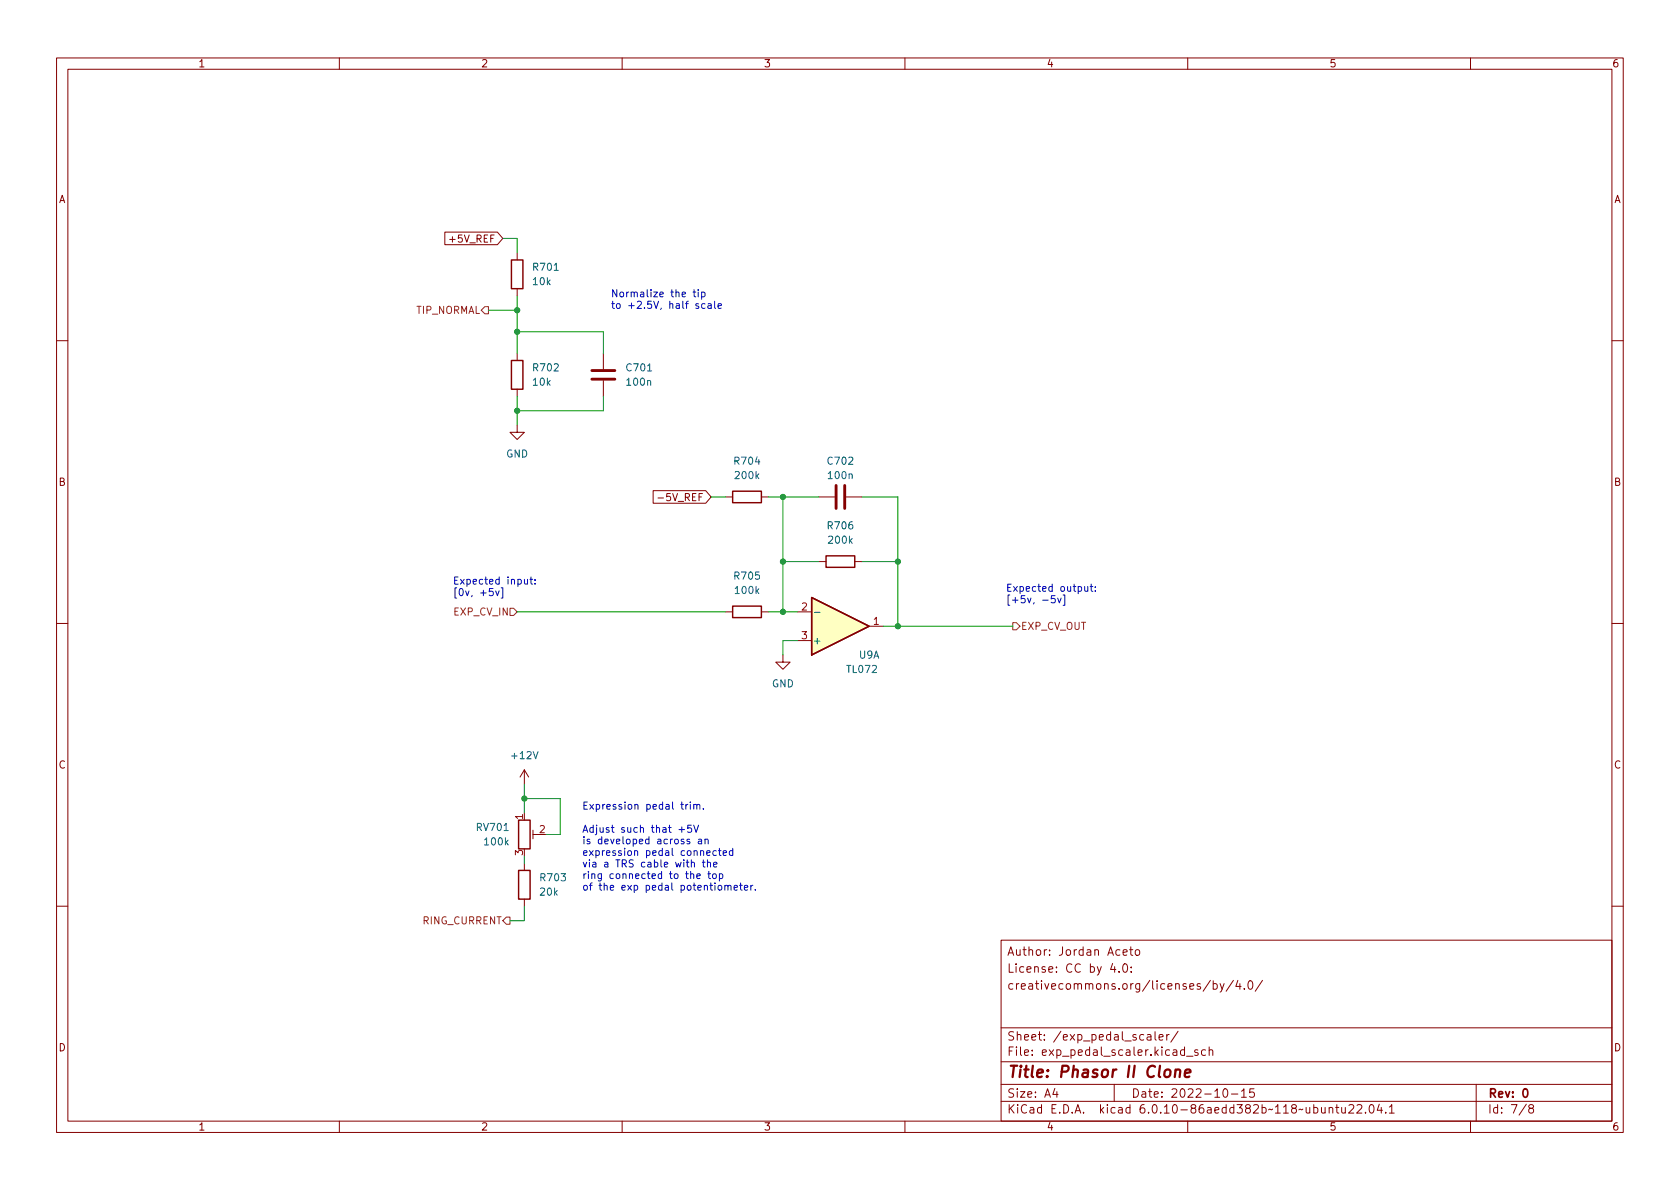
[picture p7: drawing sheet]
<svg xmlns="http://www.w3.org/2000/svg" width="297mm" height="210mm" viewBox="0 0 297 210" stroke-linecap="round" stroke-linejoin="round" font-family="sans-serif">
<g fill="none" stroke="#840000" stroke-width=".18">
<path d="M10 10.2h277v190.1h-277zM12 12.2h273v186.1h-273zM60 10.2v2M110 10.2v2M160 10.2v2M210 10.2v2M260 10.2v2M78.6 41h9.3l1 1.2-1 1.1h-9.3zM91.4 44.7v1.3M91.4 51v1.3M10 60.2h2M91.4 75.2v1.2h1.3l-1.3 1.3-1.2-1.3h1.2"/>
<path d="M91.4 62.5v1.2M91.4 68.8v1.3M106.7 62.5v2.8M106.7 67.3v2.8M285 60.2h2M115.5 86.8h9.3l.9 1.1-.9 1.1h-9.3zM116.3 88.1h1M128.3 87.9h1.2M134.6 87.9h1.3M144.8 87.9h2.8M144.8 99.3h1.2M149.6 87.9h2.8"/>
<path d="M151.1 99.3h1.3M10 110.2h2M128.3 108.2h1.2M134.6 108.2h1.3M138.4 115.8v1.3h1.3l-1.3 1.3-1.2-1.3h1.2M141 108.2h2.5M141 113.3h2.5M153.7 110.7h2.5M285 110.2h2M92.7 136.1v2.6M92.7 136.1l-.8 1.3M92.7 136.1l.8 1.3"/>
<path d="M92.7 152.6v1.3M92.7 159v1.3M94.2 146.8v1.5M94.2 147.6h1M10 160.2h2M177 166.3h108v32h-108zM196.7 170.4l-.3 1h.9M197.1 170.9v1M197.9 171.8v.1M198.6 168.4l.7-.1-.1-.3-.4-.1-.2 .2v.8h.6M198.6 170.6l.3-.2a.81 .81 0 0 1 .5 .7 .81 .81 0 0 1-.3 .8h-.1a.81 .81 0 0 1-.4-1.3zM199.7 167.9h.6"/>
<path d="M199.9 167.4v1.3l.4 .2M200 171.8v.1M200 171v.1M200.9 168l.3-.1 .3 .3v.4l-.3 .3h-.3l-.2-.3v-.4zM214 173.4l-1.3 1.9M214.5 174l.4-.1 .3 .3v.4l-.1 .3h-.6M214.5 173.4v1.5M215.7 173.9l.4 1M216.4 173.9l-.5 1.4-.2 .1M218.1 173.4l-1.3 1.9M218.9 173.4l-.4 1h.9M219.2 173.9v1"/>
<path d="M220 174.8v.1M220.8 173.6l.2-.2a.81 .81 0 0 1 .6 .7 .81 .81 0 0 1-.3 .8h-.2a.81 .81 0 0 1-.3-1.3zM223.2 173.4l-1.3 1.9M285 160.2h2M60 198.3v2M110 198.3v2M160 198.3v2M177 194.8h108M177 191.8h108M177 187.8h108M177 181.8h108M186.5 192.5l-.4 1h1"/>
<path d="M186.9 193v1M197 191.8v3M202.9 183h.5l.1 .9M203.5 183.3l-.5 .1a.29 .29 0 0 0-.2 .2 .29 .29 0 0 0 .2 .3h.5M204.2 182.4v1.3l.2 .2M204.9 183.4l.7-.1v-.3l-.5-.1-.2 .2 .1 .8h.6M206.3 182.9v1M206.7 182.9l-.3 .1-.1 .2M208.3 182.4l-1.3 1.9M209.4 185.7l-.4-.1-.3 .3v.4l.2 .3h.5M209.4 185.1v1.5M209.8 186.8h1.1"/>
<path d="M210 198.3v2M211.8 185.7l-.4-.1-.2 .2 .1 .3 .5 .1v.4h-.6M213.1 185.7l-.4-.1-.3 .3v.4l.2 .3h.5M213.8 185.8l.2-.2 .4 .1v.9M213.8 185.1v1.5M216.4 192.6l.2-.1a.81 .81 0 0 1 .6 .7 .81 .81 0 0 1-.3 .8h-.2a.81 .81 0 0 1-.6-.6 .81 .81 0 0 1 .3-.8zM217.7 193.5h1.2M219.5 193l.4-.5v1.5M219.5 194h.9M221.7 192.5h-.7l-.1 .7 .2-.1 .5 .1 .2 .2-.1 .5-.2 .1-.6-.1M235 196l.2-.2 .4 .1v.9M235 195.8v1"/>
<path d="M236.1 195.8h.6M236.4 195.3v1.3l.3 .2M237.2 195.8l.1 1h.3l.3-.1M237.9 195.8v1M238.5 195.5l.6-.2 .2 .2 .1 .3-1 1h1M239.9 195.5l.6-.2 .2 .2 .1 .3-.9 1h.9M241.4 196.7v.1M242.3 195.4l.1-.1a.81 .81 0 0 1 .6 .7 .81 .81 0 0 1-.3 .8h-.1a.81 .81 0 0 1-.6-.6 .81 .81 0 0 1 .3-.8zM243.9 195.3l-.4 1h.9M244.2 195.8v1M245 196.7v.1M245.6 195.8l.5-.5v1.5"/>
<path d="M245.6 196.8h.9M260 198.3v2M261 191.8v6.5M269.9 195.3l-1.3 1.9M270.6 196l-.3-.3 .1-.2 .2-.2 .4 .1 .2 .2-.1 .2-.7 .2-.1 .3v.2l.3 .3h.4l.2-.3-.1-.4-.2-.1"/>
</g>
<path d="M269.4 192.7l.2-.2a.8 .8 0 0 1 .5 .8 .8 .8 0 0 1-.5 .7l-.2-.1-.1-.4z" fill="none" stroke="#840000" stroke-width=".3"/>
<path d="M206 189.3a.52 .52 0 0 1 .6-.2 .52 .52 0 0 1 .4 .4l-.1 .6a.55 .55 0 0 1-.5 .4 .55 .55 0 0 1-.6-.4zM207.8 189.3a.49 .49 0 0 1 .9 .1l-.1 1.1M207.9 189.1l-.2 1.4M209.5 189.8l1-.2-.1-.4-.1-.1-.6 .1-.2 1 .2 .3 .6-.1" fill="none" stroke="#840000" stroke-width=".4"/>
<path d="M90.4 46h2.1v5h-2.1zM90.4 63.7h2.1v5.1h-2.1zM129.5 86.9h5.1v2h-5.1zM146 98.3h5.1v2h-5.1zM129.5 107.2h5.1v2h-5.1zM143.5 105.7l10.2 5-10.2 5.1zM91.7 145h2v5.1h-2zM91.7 153.9h2v5.1h-2z" fill="none" stroke="#840000" stroke-width=".25"/>
<path d="M104.6 67.1h4.1M104.6 65.5h4.1M147.8 85.8v4.1M149.4 85.8v4.1" fill="none" stroke="#840000" stroke-width=".51"/>
<path d="M143.5 105.7l10.2 5-10.2 5.1z" fill="#ffffc2" stroke="#ffffc2" stroke-width=".18"/>
<path d="M144 108.3h1" fill="none" stroke="#006464" stroke-width=".18"/>
<path d="M85.7 54.2h.7v1.3h-.7l-.6-.6zM90.2 107.6h.6l.6 .6-.6 .6h-.6zM179.1 110.1h.6l.6 .6-.6 .7h-.6zM88.9 162.8l.6-.6h.7v1.2h-.7z" fill="none" stroke="#725600" stroke-width=".18"/>
<g fill="none" stroke="#0000c2" stroke-width=".18">
<path d="M122.5 51.6h.5M122.7 51.2v1.1l.3 .2M123.4 51.2v.1M123.4 51.6v.9M124.1 51.7l.3-.1 .3 .3-.2 .5h-.4M124.1 51.6v1.3M124.7 53.8l-.4-.1-.2 .2 .1 .6h.5M125.2 53.8h.5v.7M125.7 54l-.4 .1-.2 .1 .2 .3h.4M126.4 53.3v1.1l.1 .1M127 54.1l.6-.1-.1-.2-.4-.1-.1 .2v.6h.5M87.6 104.5l.3 .8 .4-.8"/>
<path d="M88.6 103.9h.3v1.9h-.3M92.7 102.4l.1 .8 .3 .1 .2-.1M93.3 102.4v.9M93.7 102.4h.5M93.9 102v1.1l.3 .2M94.6 103.2v.1M94.6 102.5v.1M186.5 105.3h-.6v.6l.1-.1 .5 .1 .1 .2-.1 .4-.2 .1-.4-.1M187 105.8l.3 .8 .3-.8M188 105.2h.3v1.8h-.3M191.8 103.7v.8l.3 .1 .2-.2M192.3 103.7v.9"/>
<path d="M192.8 103.7h.4M192.9 103.3v1.1l.3 .2M193.7 104.4v.2M193.7 103.8v.1M120.1 146.7h.9M120.4 142.2h.4M120.5 141.8v1.1l.3 .2M120.5 146.2v1M121.3 142.2v.9M121.6 142.2l-.3 .3M121.9 148.4h-.3l-.1 .2v.1l.4 .2v.3h-.4M122.1 141.8v.1"/>
<path d="M122.1 142.2v.9M122.2 145.9h-.6v.6l.2-.1 .4 .1 .1 .1-.1 .5-.1 .1-.5-.1M122.2 152.6l.2-.1h.3l.1 .8M122.7 142.4l.1-.2 .3 .1 .1 .8M122.7 145.9l.4 1.3 .4-1.3M122.7 142.2v.9M123.2 142.4l.2-.2 .3 .1 .1 .8M123.2 154.9l.6-.1v-.2l-.4-.1-.2 .2 .1 .6h.5M123.5 148.4h.5l.1 .8M124.1 148.7h-.5l-.2 .2 .2 .3h.5M124.2 152.5h.5M124.4 143v.1"/>
<path d="M124.4 152v1.1l.3 .2M124.7 148.5l.1-.1h.3l.1 .8M124.7 148.4v.8M125 150.9l.6-.2-.1-.2-.4-.1-.1 .2v.6h.5M125.1 152.6l.2-.1h.3v.8M125.1 152v1.3M125.1 154.5h.5M125.3 154.1v1.1l.3 .2M126.1 154.6l.3-.1 .3 .3v.3l-.3 .3-.3-.1-.1-.2zM126.2 152.9l.6-.1-.1-.3h-.3l-.2 .2v.6h.5M126.7 150.5l-.4-.1-.3 .3 .2 .5h.5M127 150.4h.5"/>
<path d="M127.2 150v1.1l.3 .2M127.2 154.6l.4-.1 .2 .3-.1 .5h-.5M127.2 154.5v1.3M127.9 150.9l.6-.2-.1-.2-.4-.1-.1 .2v.6h.5M128.2 156.7l.1-.1h.3l.1 .8M128.2 156.6v.8M128.7 156.7l.2-.1h.3l.1 .8M129.6 150.5l-.4-.1-.2 .3 .1 .5h.5M129.6 150v1.3M129.8 157l.6-.1-.1-.3h-.3l-.2 .1 .1 .6h.4M130.8 156.6h.4M130.9 156.1v1.1l.3 .2"/>
<path d="M131.6 157l.6-.1v-.3h-.4l-.2 .1 .1 .6h.5M132.8 156.6v.8M133.1 156.6l-.3 .2M133.5 157.3v.1"/>
</g>
<g fill="none" stroke="#009600" stroke-width=".18">
<path d="M86.4 54.9h5M88.9 42.2h2.5v2.5M91.4 52.3v10.2M91.4 58.7h15.3v3.8M91.4 70.1v5.1M106.7 70.1v2.5h-15.3M125.7 87.9h2.6M135.9 87.9h8.9M138.4 87.9v20.3M138.4 99.3h6.4M152.4 87.9h6.3v22.8M152.4 99.3h6.3"/>
<path d="M91.4 108.2h36.9M135.9 108.2h5.1M141 113.3h-2.6v2.5M156.2 110.7h22.9M92.7 138.7v5.1M92.7 151.4v1.2M92.7 141.2h6.4v6.4h-2.6M92.7 160.3v2.5h-2.5"/>
</g>
<g fill="#009600" stroke="#009600" stroke-width=".18">
<circle cx="92.7" cy="141.2" r=".46"/>
<circle cx="91.4" cy="58.7" r=".46"/>
<circle cx="91.4" cy="72.6" r=".46"/>
<circle cx="91.4" cy="54.9" r=".46"/>
<circle cx="158.7" cy="99.3" r=".46"/>
<circle cx="138.4" cy="99.3" r=".46"/>
<circle cx="138.4" cy="87.9" r=".46"/>
<circle cx="158.7" cy="110.7" r=".46"/>
<circle cx="138.4" cy="108.2" r=".46"/>
</g>
<text font-size="2.8" fill="#840000" x="178" y="190.6">Title: Phasor II Clone</text>
<g font-size="2.1" fill="#840000">
<text x="178" y="172">License: CC by 4.0:</text>
<text x="178" y="169">Author: Jordan Aceto</text>
<text x="178" y="175">creativecommons.org/licenses/by/4.0/</text>
<text x="178" y="184">Sheet: /exp_pedal_scaler/</text>
<text x="178" y="186.7">File: exp_pedal_scaler.kicad_sch</text>
<text x="178" y="196.9">KiCad E.D.A. kicad 6.0.10-86aedd382b~118~ubuntu22.04.1</text>
<text x="178" y="194.1">Size: A4</text>
<text x="200" y="194.1">Date: 2022-10-15</text>
<text x="263" y="194.1">Rev: 0</text>
<text x="263" y="196.9">Id: 7/8</text>
</g>
<g font-size="1.8" fill="#840000">
<text x="35" y="11.9">1</text>
<text x="85" y="11.9">2</text>
<text x="135" y="11.9">3</text>
<text x="185" y="11.9">4</text>
<text x="235" y="11.9">5</text>
<text x="285" y="11.9">6</text>
<text x="10.3" y="35.9">A</text>
<text x="285.3" y="35.9">A</text>
<text x="79.9" y="42.9">+5V_REF</text>
<text x="10.3" y="85.9">B</text>
<text x="117.2" y="88.6">-5V_REF</text>
<text x="285.3" y="85.9">B</text>
<text x="10.3" y="135.9">C</text>
<text x="285.3" y="135.9">C</text>
<text x="10.3" y="185.9">D</text>
<text x="285.3" y="185.9">D</text>
<text x="35" y="199.9">1</text>
<text x="85" y="199.9">2</text>
<text x="135" y="199.9">3</text>
<text x="185" y="199.9">4</text>
<text x="235" y="199.9">5</text>
<text x="285" y="199.9">6</text>
</g>
<g font-size="1.8" fill="#006464">
<text x="94.4" y="47.9">R701</text>
<text x="94.3" y="50.4">10k</text>
<text x="94.4" y="65.7">R702</text>
<text x="110.9" y="65.7">C701</text>
<text x="94.3" y="68.2">10k</text>
<text x="110.9" y="68.2">100n</text>
<text x="89.5" y="80.9">GND</text>
<text x="130" y="82.2">R704</text>
<text x="146.5" y="82.2">C702</text>
<text x="130.1" y="84.7">200k</text>
<text x="146.6" y="84.7">100n</text>
<text x="146.5" y="93.6">R706</text>
<text x="146.6" y="96.1">200k</text>
<text x="130" y="102.5">R705</text>
<text x="130.1" y="105">100k</text>
<text x="143.6" y="113.9">+</text>
<text x="149.8" y="119">TL072</text>
<text x="151.9" y="116.5">U9A</text>
<text x="136.5" y="121.5">GND</text>
<text x="90.6" y="134.2">+12V</text>
<text x="84.4" y="146.9">RV701</text>
<text x="85.8" y="149.5">100k</text>
<text x="95.7" y="155.8">R703</text>
<text x="95.6" y="158.4">20k</text>
</g>
<g font-size="1.8" fill="#0000c2">
<text x="107.9" y="52.6">Normalize the tip</text>
<text x="107.9" y="54.6">to +2.5V, half scale</text>
<text x="80" y="103.4">Expected input:</text>
<text x="80" y="105.4">[0v, +5v]</text>
<text x="177.8" y="104.6">Expected output:</text>
<text x="177.8" y="106.7">[+5v, -5v]</text>
<text x="102.9" y="143.2">Expression pedal trim.</text>
<text x="102.9" y="147.2">Adjust such that +5V</text>
<text x="102.9" y="149.3">is developed across an</text>
<text x="102.9" y="151.3">expression pedal connected</text>
<text x="102.9" y="153.4">via a TRS cable with the</text>
<text x="102.9" y="155.4">ring connected to the top</text>
<text x="102.9" y="157.5">of the exp pedal potentiometer.</text>
</g>
<g font-size="1.8" fill="#725600">
<text x="73.5" y="55.5">TIP_NORMAL</text>
<text x="80.3" y="108.8">EXP_CV_IN</text>
<text x="180.4" y="111.4">EXP_CV_OUT</text>
<text x="74.7" y="163.4">RING_CURRENT</text>
</g>
<g font-size="1.8" fill="#a90000">
<text x="141.7" y="107.9">2</text>
<text x="141.7" y="113">3</text>
<text x="154.4" y="110.5">1</text>
<text x="92.5" y="144.9" transform="rotate(-90 92.5 144.9)">1</text>
<text x="95.4" y="147.3">2</text>
<text x="92.5" y="151.2" transform="rotate(-90 92.5 151.2)">3</text>
</g>
</svg>
